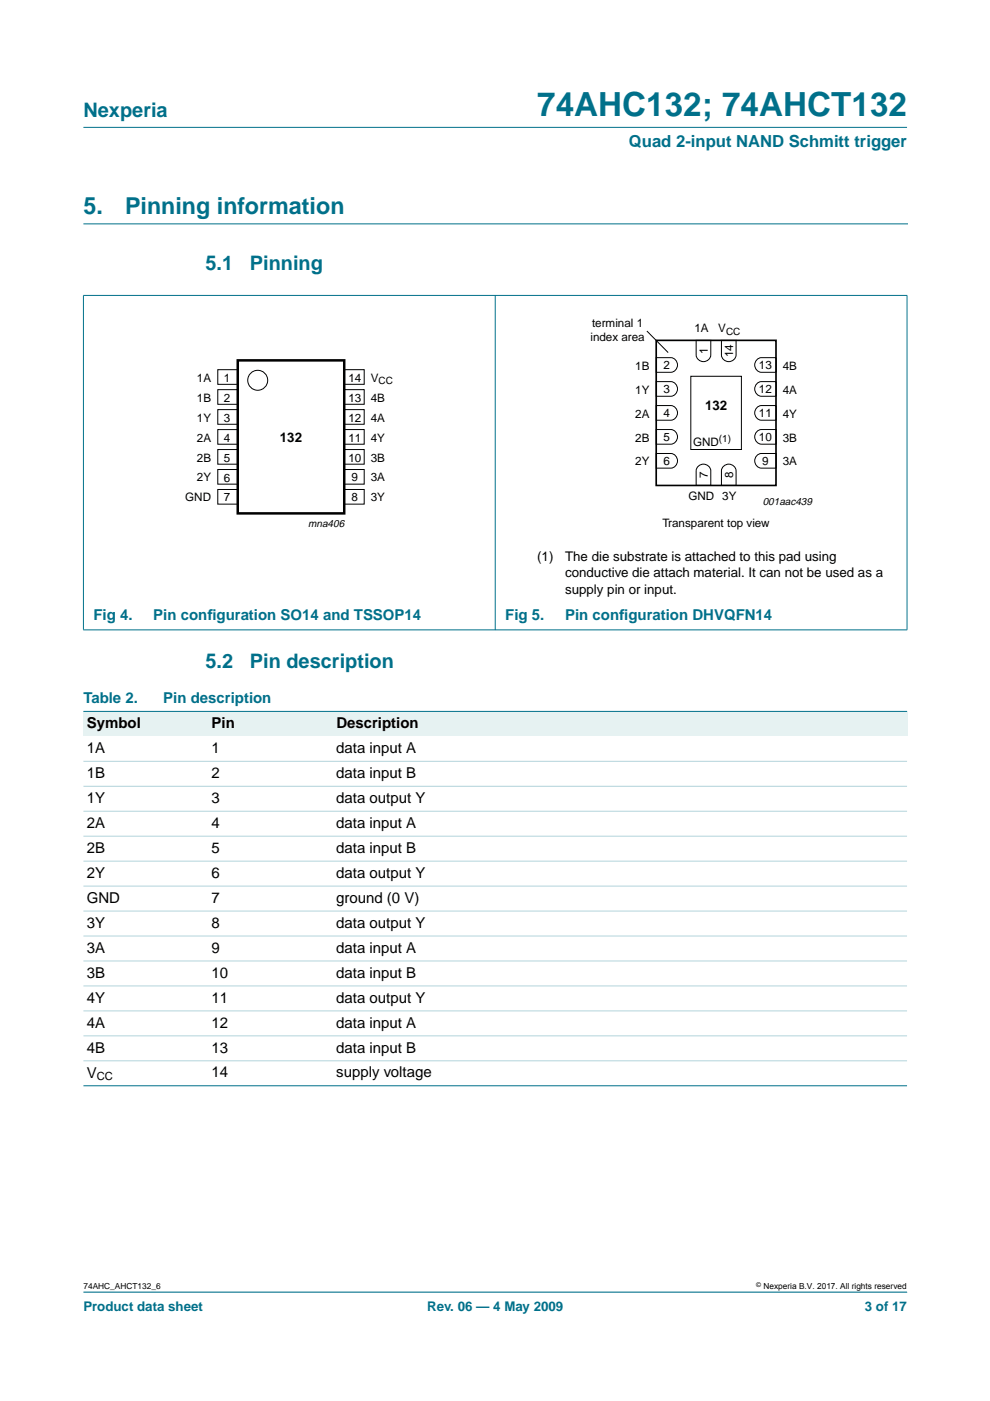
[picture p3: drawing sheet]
<svg xmlns="http://www.w3.org/2000/svg" width="210mm" height="297mm" viewBox="0 0 210 297" stroke-linecap="round" stroke-linejoin="round" font-family="sans-serif">
<path d="M17.7 47.5h174.7M192.3 273.9h-174.6" fill="none" stroke="#00708a" stroke-width=".21"/>
<g fill="#00708a" stroke="#00708a" stroke-width=".21">
<path d="M17.7 27h174.6z"/>
<path d="M17.7 62.7v70.8z"/>
<path d="M105 62.6v71z"/>
<path d="M192.3 62.7v70.8z"/>
<path d="M17.6 62.6h174.8z"/>
<path d="M17.6 133.5h174.8z"/>
</g>
<g fill="none" stroke="#000" stroke-width=".21">
<path d="M46.2 78.4h4.2v3.1h-4.2zM73 78.4h4.2v3.1h-4.2zM137.2 70.2l4.5 4.6M139.1 75.8h3.1a1.56 1.56 0 0 1 1.4 1.6 1.56 1.56 0 0 1-1.4 1.5h-3.1zM146.5 79.8h10.7v15.5h-10.7zM147.6 72.2h3.1v3.1a1.56 1.56 0 0 1-1.5 1.4 1.56 1.56 0 0 1-1.6-1.4zM153 72.2h3.1v3.1a1.56 1.56 0 0 1-1.6 1.4 1.56 1.56 0 0 1-1.5-1.4zM160.6 76.2l.8-.4h3.1v3.1h-3.1a1.57 1.57 0 0 1-1.3-1.1 1.57 1.57 0 0 1 .5-1.6zM46.2 82.6h4.2v3.1h-4.2zM46.2 86.8h4.2v3.2h-4.2zM46.2 91.1h4.2v3.1h-4.2zM46.2 95.3h4.2v3.1h-4.2z"/>
<path d="M46.2 99.5h4.2v3.2h-4.2zM73 95.3h4.2v3.1h-4.2zM73 99.5h4.2v3.2h-4.2zM73 86.8h4.2v3.1h-4.2zM73 91.1h4.2v3.1h-4.2zM73 82.6h4.2v3.1h-4.2zM139.1 96.1h3.1a1.56 1.56 0 0 1 1.4 1.6 1.56 1.56 0 0 1-1.4 1.6h-3.1zM139.1 91.1h3.1a1.56 1.56 0 0 1 1.4 1.5 1.56 1.56 0 0 1-1.4 1.6h-3.1zM139.1 86h3.1a1.56 1.56 0 0 1 1.4 1.5 1.56 1.56 0 0 1-1.4 1.6h-3.1zM139.1 80.9h3.1a1.56 1.56 0 0 1 1.4 1.6 1.56 1.56 0 0 1-1.4 1.5h-3.1zM147.9 99a1.57 1.57 0 0 1 1.7-.5 1.57 1.57 0 0 1 1.1 1.3v3.1h-3.1v-3.1zM153.3 99a1.57 1.57 0 0 1 1.7-.5 1.57 1.57 0 0 1 1.1 1.3v3.1h-3.1v-3.1z"/>
<path d="M160.6 96.5l.8-.4h3.1v3.2h-3.1a1.57 1.57 0 0 1-1.3-1.2 1.57 1.57 0 0 1 .5-1.6zM160.6 91.4l.8-.3h3.1v3.1h-3.1a1.57 1.57 0 0 1-1.3-1.1 1.57 1.57 0 0 1 .5-1.7zM160.6 86.3l.8-.3h3.1v3.1h-3.1a1.57 1.57 0 0 1-1.3-1.1 1.57 1.57 0 0 1 .5-1.7zM160.6 81.2l.8-.3h3.1v3.1h-3.1a1.57 1.57 0 0 1-1.3-1.1 1.57 1.57 0 0 1 .5-1.7zM46.2 103.8h4.2v3.1h-4.2zM73 103.8h4.2v3.1h-4.2z"/>
<circle cx="54.6" cy="80.6" r="2.12"/>
</g>
<path d="M50.4 76.4h22.6v32.4h-22.6z" fill="none" stroke="#000" stroke-width=".53"/>
<path d="M139.1 72.2h25.4v30.7h-25.4z" fill="none" stroke="#000" stroke-width=".35"/>
<g fill="#e6f2f2">
<path d="M17.7 150.8h26.4v5.3h-26.4z" fill-rule="evenodd"/>
<path d="M44.1 150.8h26.5v5.3h-26.5z" fill-rule="evenodd"/>
<path d="M70.6 150.8h121.7v5.3h-121.7z" fill-rule="evenodd"/>
</g>
<g fill="#00708a" stroke="#00708a" stroke-width=".21">
<path d="M17.7 150.8h174.6z"/>
<path d="M17.7 230.2h174.6z"/>
</g>
<g fill="#b3d4db" stroke="#b3d4db" stroke-width=".21">
<path d="M17.7 161.4h174.6z"/>
<path d="M17.7 166.7h174.6z"/>
<path d="M17.7 172h174.6z"/>
<path d="M17.7 177.3h174.6z"/>
<path d="M17.7 182.6h174.6z"/>
<path d="M17.7 187.9h174.6z"/>
<path d="M17.7 193.2h174.6z"/>
<path d="M17.7 198.5h174.6z"/>
<path d="M17.7 203.7h174.6z"/>
<path d="M17.7 209h174.6z"/>
<path d="M17.7 214.3h174.6z"/>
<path d="M17.7 219.6h174.6z"/>
<path d="M17.7 224.9h174.6z"/>
</g>
<text font-size="7.1" fill="#00708a" x="113.9" y="24.7">74AHC132; 74AHCT132</text>
<g font-size="4.9" fill="#00708a">
<text x="17.7" y="45.5">5.</text>
<text x="26.5" y="45.5">Pinning information</text>
</g>
<g font-size="4.2" fill="#00708a">
<text x="17.7" y="24.9">Nexperia</text>
<text x="43.6" y="57.3">5.1</text>
<text x="53" y="57.3">Pinning</text>
<text x="43.6" y="141.7">5.2</text>
<text x="53" y="141.7">Pin description</text>
</g>
<text font-size="3.5" fill="#00708a" x="133.4" y="31.1">Quad 2-input NAND Schmitt trigger</text>
<g font-size="3.2" fill="#00708a">
<text x="19.8" y="131.4">Fig 4.</text>
<text x="32.5" y="131.4">Pin conf</text>
<text x="44" y="131.4">iguration SO14 and TSSOP14</text>
<text x="107.1" y="131.4">Fig 5.</text>
<text x="119.8" y="131.4">Pin conf</text>
<text x="131.3" y="131.4">iguration DHVQFN14</text>
<text x="17.7" y="149.1">Table 2.</text>
<text x="34.6" y="149.1">Pin description</text>
</g>
<g font-size="3.2">
<text x="18.4" y="154.4">Symbol</text>
<text x="44.9" y="154.4">Pin</text>
<text x="71.3" y="154.4">Description</text>
<text x="18.4" y="159.7">1A</text>
<text x="44.9" y="159.7">1</text>
<text x="71.3" y="159.7">data input A</text>
<text x="18.4" y="164.9">1B</text>
<text x="44.9" y="164.9">2</text>
<text x="71.3" y="164.9">data input B</text>
<text x="18.4" y="170.2">1Y</text>
<text x="44.9" y="170.2">3</text>
<text x="71.3" y="170.2">data output Y</text>
<text x="18.4" y="175.5">2A</text>
<text x="44.9" y="175.5">4</text>
<text x="71.3" y="175.5">data input A</text>
<text x="18.4" y="180.8">2B</text>
<text x="44.9" y="180.8">5</text>
<text x="71.3" y="180.8">data input B</text>
<text x="18.4" y="186.1">2Y</text>
<text x="18.4" y="191.4">GND</text>
<text x="44.9" y="186.1">6</text>
<text x="44.9" y="191.4">7</text>
<text x="71.3" y="186.1">data output Y</text>
<text x="71.3" y="191.4">ground (0 V)</text>
<text x="18.4" y="196.7">3Y</text>
<text x="44.9" y="196.7">8</text>
<text x="71.3" y="196.7">data output Y</text>
<text x="18.4" y="202">3A</text>
<text x="44.9" y="202">9</text>
<text x="71.3" y="202">data input A</text>
<text x="18.4" y="207.3">3B</text>
<text x="44.9" y="207.3">10</text>
<text x="71.3" y="207.3">data input B</text>
<text x="18.4" y="212.6">4Y</text>
<text x="44.9" y="212.6">11</text>
<text x="71.3" y="212.6">data output Y</text>
<text x="18.4" y="217.9">4A</text>
<text x="44.9" y="217.9">12</text>
<text x="71.3" y="217.9">data input A</text>
<text x="18.4" y="223.2">4B</text>
<text x="44.9" y="223.2">13</text>
<text x="71.3" y="223.2">data input B</text>
<text x="18.4" y="228.5">V</text>
<text x="44.9" y="228.4">14</text>
<text x="71.3" y="228.4">supply voltage</text>
</g>
<g font-size="2.8">
<text x="149.5" y="86.8">132</text>
<text x="59.3" y="93.6">132</text>
<text x="113.9" y="118.8">(1)</text>
<text x="119.8" y="118.8">The die substrate is attached to this pad using</text>
<text x="119.8" y="122.4">conductive die attach material. It can not be used as a</text>
<text x="119.8" y="125.9">supply pin or input.</text>
</g>
<g font-size="2.8" fill="#00708a">
<text x="17.7" y="278">Product data sheet</text>
<text x="90.6" y="278">Rev. 06 — 4 May 2009</text>
<text x="183.4" y="278">3 of 17</text>
</g>
<g font-size="2.5">
<text x="125.5" y="69.3">terminal 1</text>
<text x="147.2" y="70.5">1A</text>
<text x="152.3" y="70.5">V</text>
<text x="125.2" y="72.3">index area</text>
<text x="150.1" y="75.1" transform="rotate(-90 150.1 75.1)">1</text>
<text x="155.4" y="75.8" transform="rotate(-90 155.4 75.8)">14</text>
<text x="41.7" y="80.9">1A</text>
<text x="47.5" y="80.9">1</text>
<text x="73.9" y="80.9">14</text>
<text x="78.6" y="80.9">V</text>
<text x="134.7" y="83.5">1Y</text>
<text x="134.7" y="78.4">1B</text>
<text x="140.7" y="83.4">3</text>
<text x="140.7" y="78.3">2</text>
<text x="160.9" y="83.4">12</text>
<text x="160.9" y="78.3">13</text>
<text x="165.9" y="83.5">4A</text>
<text x="165.9" y="78.4">4B</text>
<text x="41.7" y="85.2">1B</text>
<text x="41.7" y="89.4">1Y</text>
<text x="47.5" y="85.2">2</text>
<text x="47.5" y="89.4">3</text>
<text x="73.9" y="89.4">12</text>
<text x="73.9" y="85.2">13</text>
<text x="78.6" y="85.2">4B</text>
<text x="78.6" y="89.4">4A</text>
<text x="134.7" y="88.5">2A</text>
<text x="140.7" y="88.5">4</text>
<text x="160.9" y="88.5">11</text>
<text x="165.9" y="88.5">4Y</text>
<text x="41.7" y="93.6">2A</text>
<text x="47.5" y="93.6">4</text>
<text x="73.9" y="93.6">11</text>
<text x="78.6" y="93.6">4Y</text>
<text x="134.7" y="93.6">2B</text>
<text x="140.7" y="93.5">5</text>
<text x="146.9" y="94.5">GND</text>
<text x="160.9" y="93.5">10</text>
<text x="165.9" y="93.6">3B</text>
<text x="41.7" y="97.9">2B</text>
<text x="47.5" y="97.9">5</text>
<text x="73.9" y="97.9">10</text>
<text x="78.6" y="97.9">3B</text>
<text x="134.7" y="98.7">2Y</text>
<text x="140.7" y="98.6">6</text>
<text x="150.1" y="101.4" transform="rotate(-90 150.1 101.4)">7</text>
<text x="155.4" y="101.4" transform="rotate(-90 155.4 101.4)">8</text>
<text x="161.6" y="98.6">9</text>
<text x="165.9" y="98.7">3A</text>
<text x="39.3" y="106.3">GND</text>
<text x="41.7" y="102.1">2Y</text>
<text x="47.5" y="102.1">6</text>
<text x="47.5" y="106.3">7</text>
<text x="74.6" y="106.3">8</text>
<text x="74.6" y="102.1">9</text>
<text x="78.6" y="102.1">3A</text>
<text x="78.6" y="106.3">3Y</text>
<text x="146" y="106">GND 3Y</text>
<text x="140.5" y="111.7">Transparent top view</text>
</g>
<text font-size="2.4" x="20.5" y="229">CC</text>
<g font-size="2.2">
<text x="161.7" y="107.2">001aac439</text>
<text x="65.3" y="111.7">mna406</text>
</g>
<g font-size="2.1">
<text x="153.9" y="71">CC</text>
<text x="80.3" y="81.4">CC</text>
<text x="152.4" y="93.7">(1)</text>
</g>
<g font-size="1.8">
<text x="17.7" y="273.4">74AHC_AHCT132_6</text>
<text x="161.9" y="273.4">Nexperia B.V. 2017. All rights reserved</text>
</g>
<text font-size="1.4" x="160.4" y="272.9">©</text>
</svg>
